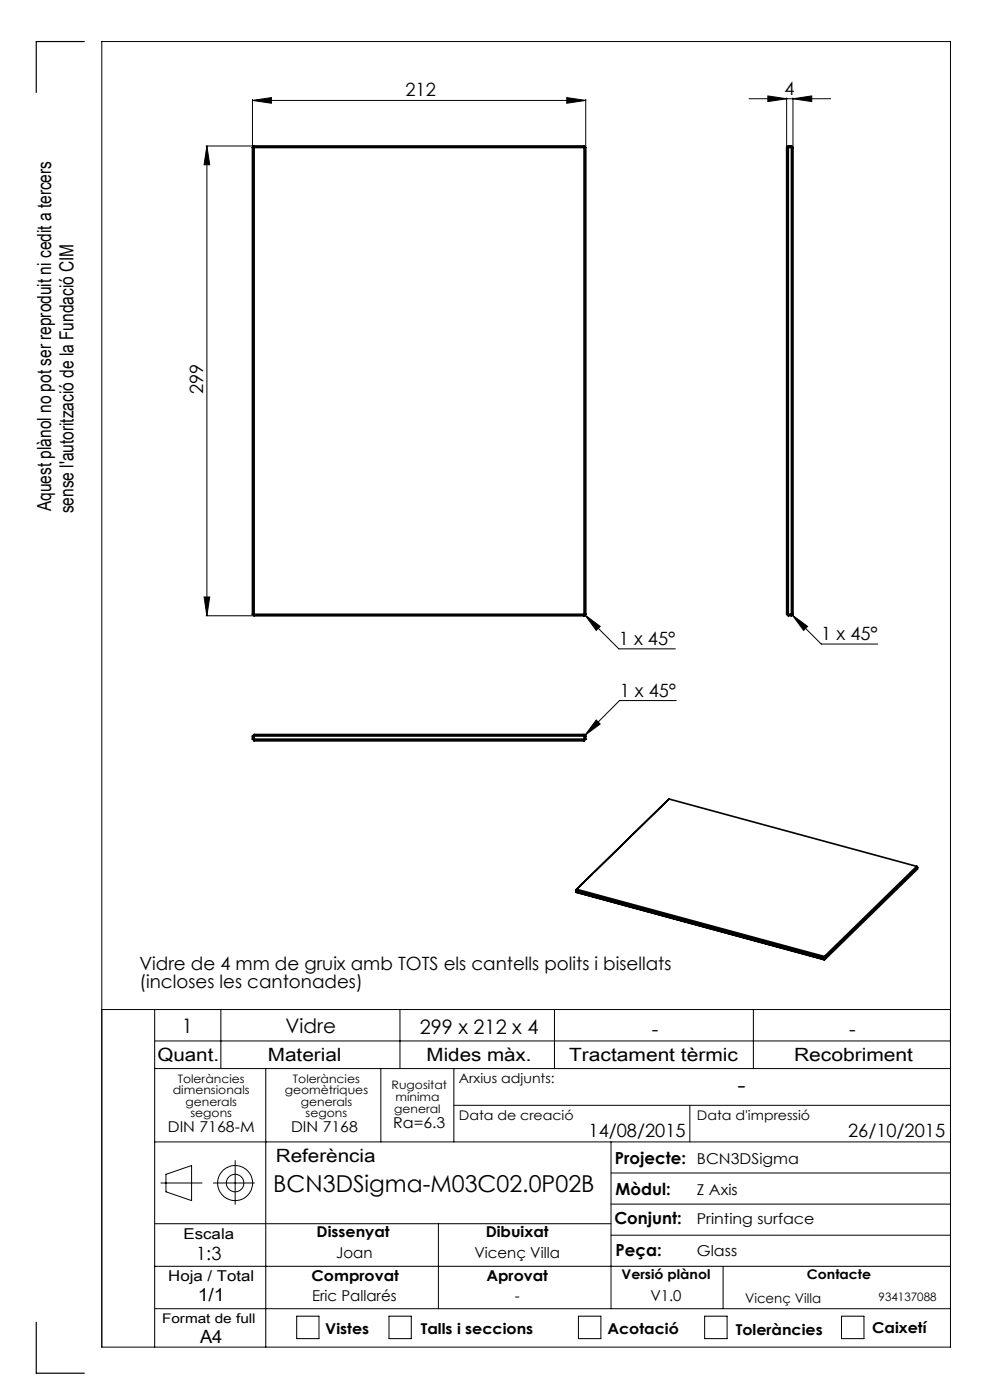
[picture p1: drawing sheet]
<svg xmlns="http://www.w3.org/2000/svg" width="210mm" height="297mm" viewBox="0 0 210 297" stroke-linecap="round" stroke-linejoin="round" font-family="sans-serif">
<g fill="none" stroke="#000" stroke-width=".21">
<path d="M43.7 31h10M43.9 31v99.6M43.9 31l.6 4h-1.2zM53.6 21.3l4-.6v1.2zM53.6 21.1v10M53.6 21.3h70.6M120.2 20.7l4 .6-4 .6zM124.2 21.1v10M158.9 21h17.3M162.9 20.4l4 .6-4 .6zM166.9 20.8v10.3M168.2 21l4-.6v1.2z"/>
<path d="M168.2 20.8v10.3M43.3 126.6h1.2l-.6 4zM43.7 130.6h10M124.1 130.5l3.2 2.4-.8 .8zM124.1 130.5l7.2 7.2h12M168 130.5l3.3 2.4-.8 .8zM168 130.5l6.2 6.1h12M126.5 152.7l.8 .9-3.2 2.4zM143.4 148.6h-12l-7.3 7.4M21.6 214.2h180M32.8 214.2v71.6M46.8 214.2v12.5"/>
<path d="M84.8 214.2v12.5M117.6 214.2v12.5M159.8 214.2v12.5M32.8 220.8h168.8M32.8 226.7h168.8M56.4 226.7v59.1M80.8 226.7v15.5M96.3 226.7v15.5M96.3 234.5h105.3M146.3 234.5v7.7M32.8 259.6h96.8M32.8 242.2h168.8"/>
<path d="M34.1 251h8.8M35.2 249.1l5.4-1.8v7.4l-5.4-1.9zM45.3 251h8.7M49.9 246.2v9.3M93 259.6v18M129.6 242.2v35.4M129.6 255.4h72M129.6 248.8h72M32.8 277.6h168.8M32.8 268.6h168.8M62.9 279.2h4.8v4.8h-4.8zM82.5 279.2h4.7v4.8h-4.7z"/>
<path d="M122.7 279.2h4.8v4.8h-4.8zM129.6 262h72M149.5 279.2h4.7v4.8h-4.7zM153.4 268.6v9M178.5 279.2h4.8v4.8h-4.8zM21.6 285.8h180v-277h-180v277"/>
<circle cx="49.9" cy="251" r="3.7"/>
<circle cx="49.9" cy="251" r="1.86"/>
</g>
<path d="M17.9 8.8h-10.2v10.8M7.7 280.5v10.8h10.2" fill="none" stroke="#000" stroke-width=".25"/>
<g fill="#000">
<path d="M43.9 31l.6 4h-1.2zM43.3 126.6h1.2l-.6 4z"/>
<path d="M53.6 21.3l4-.6v1.2zM120.2 20.7l4 .6-4 .6z"/>
<path d="M162.9 20.4l4 .6-4 .6zM168.2 21l4-.6v1.2z"/>
<path d="M124.1 130.5l3.2 2.4-.8 .8zM168 130.5l3.3 2.4-.8 .8zM126.5 152.7l.8 .9-3.2 2.4z"/>
</g>
<g fill="none" stroke="#000" stroke-width=".35">
<path d="M53.6 31.3h70.6M53.6 31.3v99M53.9 31v99.6M53.9 31h70M53.9 31l-.3 .3M123.9 31v99.6M123.9 31l.3 .3M124.2 31.3v99M166.9 31.3h1.3M166.9 31.3v99M167.2 31h.7M167.2 31v99.6"/>
<path d="M167.2 31l-.3 .3M167.9 31v99.6M167.9 31l.3 .3M168.2 31.3v99M53.6 130.3h70.6M53.6 130.3l.3 .3M53.9 130.6h70M124.2 130.3l-.3 .3M166.9 130.3h1.3M166.9 130.3l.3 .3M167.2 130.6h.7M168.2 130.3l-.3 .3"/>
<path d="M53.6 156.1v.7M53.6 156.1h70.6M53.6 156.8h70.6M53.6 156.8l.3 .4M53.9 155.8v1.4M53.9 155.8h70M53.9 157.2h70M53.9 155.8l-.3 .3M123.9 155.8v1.4M123.9 155.8l.3 .3M124.2 156.1v.7M124.2 156.8l-.3 .4"/>
<path d="M141.9 169.5l-19.6 19.2M141.9 169.5l52.6 14.3M141.9 169.5l-19.7 19.3M122.2 188.8v.1M122.2 188.8v.5M122.2 188.9l52.6 14.3M122.2 189.3l52.6 14.2M122.2 188.9v.4M122.2 189.3l52.7 14.3M122.3 188.7l-.1 .2M122.3 188.7l52.6 14.2M122.3 188.7l-.1 .1"/>
<path d="M194.5 183.8l-19.6 19.1M194.5 183.8l.1 .2M194.6 184l-19.6 19.1M194.6 184v.4l-19.6 19.1M174.8 203.2v.3M174.8 203.5l.1 .1M174.9 202.9l-.1 .3M174.9 202.9l.1 .2M175 203.1l-.2 .1M175 203.1v.4M175 203.5h-.2M175 203.5l-.1 .1"/>
</g>
<g font-size="4.9">
<text x="156.5" y="231.8">-</text>
<text x="58" y="253">BCN3DSigma-M03C02.0P02B</text>
</g>
<g font-size="4.2">
<text x="38.6" y="219">1</text>
<text x="60.6" y="219.2">Vidre</text>
<text x="89" y="219.4">299 x 212 x 4</text>
<text x="138.3" y="219.7">-</text>
<text x="180.1" y="219.7">-</text>
</g>
<g font-size="4.1">
<text x="10.9" y="108.4" transform="rotate(-90 10.9 108.4)">Aquest plànol no pot ser reproduit ni cedit a tercers</text>
<text x="15.6" y="108.9" transform="rotate(-90 15.6 108.9)">sense l'autorització de la Fundació CIM</text>
</g>
<g font-size="3.9">
<text x="86" y="20.4">212</text>
<text x="166.4" y="20.1">4</text>
<text x="43.1" y="83.6" transform="rotate(-90 43.1 83.6)">299</text>
<text x="131.3" y="136.8">1 x 45°</text>
<text x="174.2" y="135.8">1 x 45°</text>
<text x="131.4" y="147.8">1 x 45°</text>
<text x="29.6" y="205.7">Vidre de 4 mm de gruix amb TOTS els cantells polits i bisellats</text>
<text x="29.6" y="209.6">(incloses les cantonades)</text>
<text x="33.4" y="225">Quant.</text>
<text x="56.8" y="225">Material</text>
<text x="90.5" y="225">Mides màx.</text>
<text x="120.7" y="225">Tractament tèrmic</text>
<text x="168.4" y="225">Recobriment</text>
<text x="124.8" y="241.3">14/08/2015</text>
<text x="179.9" y="241.3">26/10/2015</text>
<text x="58.5" y="246.5">Referència</text>
<text x="41.6" y="267.2">1:3</text>
<text x="41.9" y="276.1">1/1</text>
<text x="42.4" y="284.9">A4</text>
</g>
<g font-size="3.5">
<text x="130.5" y="246.8">Projecte:</text>
<text x="130.6" y="253.4">Mòdul:</text>
<text x="130.3" y="259.8">Conjunt:</text>
<text x="130.6" y="266.4">Peça:</text>
</g>
<g font-size="3.2">
<text x="83.4" y="239.3">Ra=6.3</text>
<text x="35.6" y="240.1">DIN 7168-M</text>
<text x="61.7" y="240.1">DIN 7168</text>
<text x="147.8" y="246.8">BCN3DSigma</text>
<text x="147.8" y="253.4">Z Axis</text>
<text x="38.9" y="262.9">Escala</text>
<text x="67.2" y="262.5">Dissenyat</text>
<text x="103" y="262.5">Dibuixat</text>
<text x="147.8" y="259.8">Printing surface</text>
<text x="71.3" y="266.8">Joan</text>
<text x="100.6" y="266.8">Vicenç Villa</text>
<text x="147.8" y="266.4">Glass</text>
<text x="35.7" y="271.7">Hoja / Total</text>
<text x="66.1" y="271.7">Comprovat</text>
<text x="103.2" y="271.7">Aprovat</text>
<text x="66.2" y="276.1">Eric Pallarés</text>
<text x="109.2" y="276.1">-</text>
<text x="138" y="276.1">V1.0</text>
<text x="69" y="283.1">Vistes</text>
<text x="89.3" y="283.1">Talls i seccions</text>
<text x="128.8" y="283.1">Acotació</text>
<text x="156.1" y="283.2">Toleràncies</text>
<text x="185" y="282.8">Caixetí</text>
</g>
<g font-size="2.8">
<text x="97.3" y="229.6">Arxius adjunts:</text>
<text x="97.3" y="237.7">Data de creació</text>
<text x="147.8" y="237.7">Data d'impressió</text>
<text x="131.8" y="271.4">Versió plànol</text>
<text x="171.2" y="271.4">Contacte</text>
<text x="34.4" y="280.7">Format de full</text>
<text x="158" y="276.3">Vicenç Villa</text>
</g>
<g font-size="2.5">
<text x="36.7" y="232.1">dimensionals</text>
<text x="37.7" y="229.6">Toleràncies</text>
<text x="60.4" y="232.1">geomètriques</text>
<text x="62.1" y="229.6">Toleràncies</text>
<text x="83.1" y="231">Rugositat</text>
<text x="83.9" y="233.5">mínima</text>
<text x="39.4" y="234.6">generals</text>
<text x="40.4" y="237.1">segons</text>
<text x="63.8" y="234.6">generals</text>
<text x="64.8" y="237.1">segons</text>
<text x="83.6" y="236.2">general</text>
<text x="186.4" y="276.1">934137088</text>
</g>
</svg>
